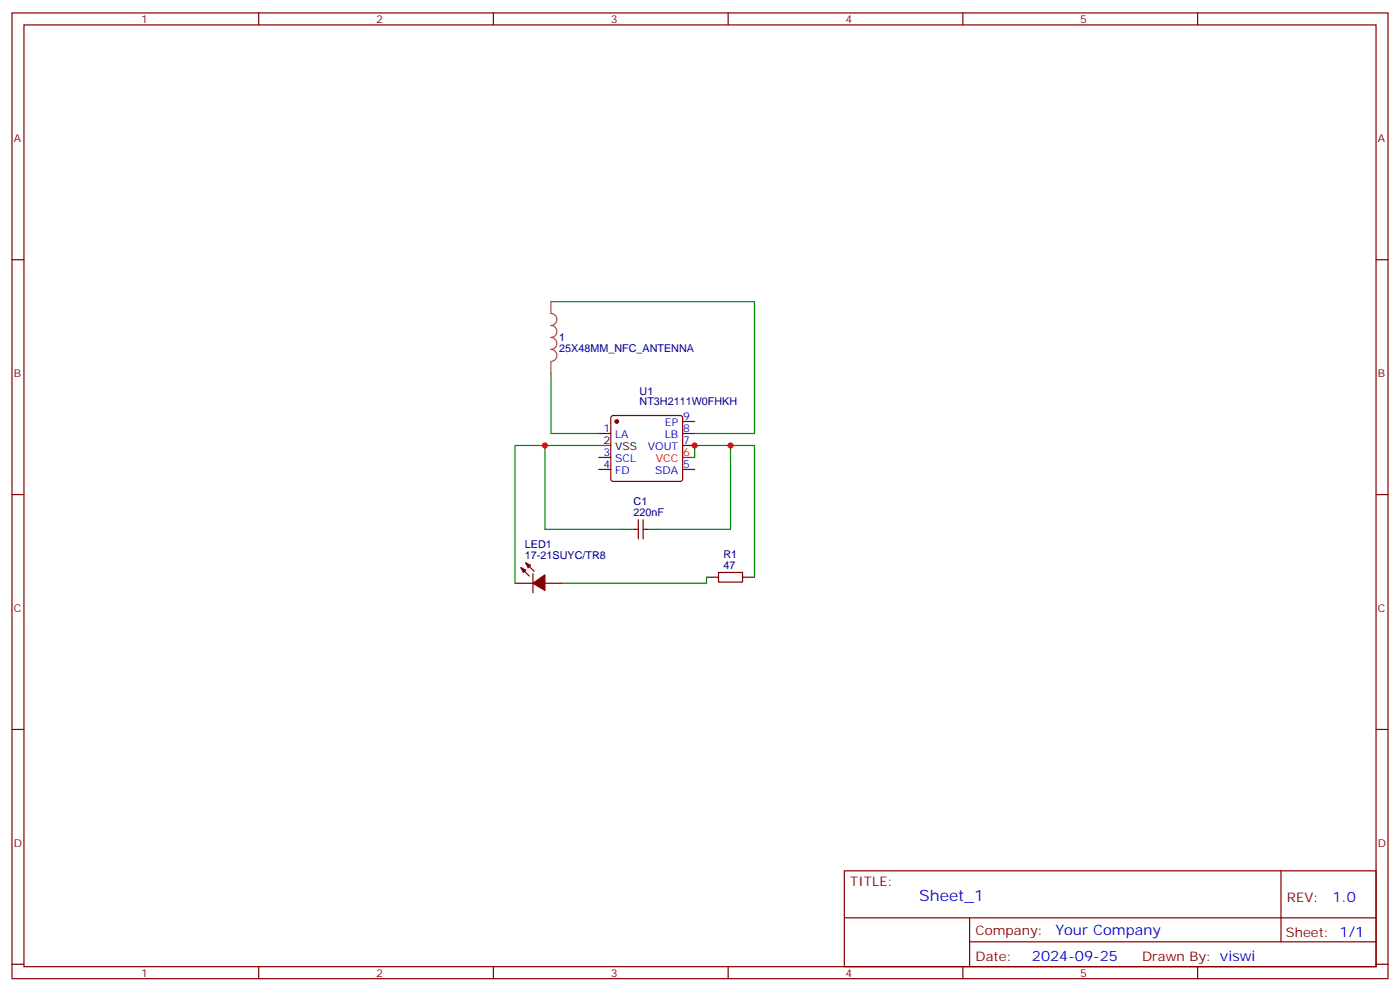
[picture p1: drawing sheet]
<svg xmlns="http://www.w3.org/2000/svg" width="412mm" height="292mm" viewBox="0 0 412 292" stroke-linecap="round" stroke-linejoin="round" font-family="sans-serif">
<g fill="none" stroke="#870000" stroke-width=".35">
<path d="M3.5 3.8h405.4v284.3h-405.4zM7.1 7.3h398.2v277.3h-398.2zM76.2 3.8v3.5M145.3 3.8v3.5M214.5 3.8v3.5M283.6 3.8v3.5M352.8 3.8v3.5M3.5 76.5h3.6M405.3 76.5h3.6M176.4 127.6h3.5M176.4 138.2h3.5M176.4 134.7h3.5"/>
<path d="M180.2 122.5l.4-.2h19.8l.5 .2 .2 .5v18l-.3 .5-.4 .2h-19.8l-.5-.2-.2-.5v-18zM201.1 124.1h3.5M201.1 127.6h3.5M201.1 131.2h3.5M201.1 138.2h3.5M3.5 145.6h3.6M187 155.9h1M188 153v5.7M189.4 153v5.7M189.4 155.9h1.1M405.3 145.6h3.6M151.7 171.7h5.3"/>
<path d="M153.5 167.1l2.4 2.5M154.9 165.7l2.4 2.5M157 168.9v5.7M160.5 171.7h5.3M211.7 168.6h7v2.8h-7zM3.5 214.8h3.6M405.3 214.8h3.6M248.7 256.4h156.6v28.2h-156.6zM377.3 256.4v20.9M248.7 270.2h156.5M285.6 277.3h119.6M285.6 270.2v14.2"/>
<path d="M3.5 283.9h3.6M76.2 284.6v3.5M145.3 284.6v3.5M214.5 284.6v3.5M283.6 284.6v3.5M352.8 284.6v3.5M405.3 283.9h3.6"/>
</g>
<path d="M201.1 134.7h3.5" fill="none" stroke="#f00" stroke-width=".35"/>
<path d="M176.4 131.2h3.5M183.4 155.9h3.6M190.5 155.9h3.5M208.1 170h3.6M218.7 170h3.5" fill="none" stroke="#000" stroke-width=".35"/>
<g fill="#870000" stroke="#870000" stroke-width=".35">
<path d="M153.5 167.1l1.4 .8-.7 .7z"/>
<path d="M154.9 165.7l1.4 .7-.7 .7z"/>
<path d="M157 171.7l3.5-2.4v4.5z"/>
<circle cx="181.7" cy="124.1" r=".53"/>
</g>
<path d="M162.3 88.8v3.5a1.76 1.76 0 0 1 1.7 1.8 1.76 1.76 0 0 1-1.7 1.7 1.76 1.76 0 0 1 1.7 1.8 1.76 1.76 0 0 1-1.7 1.8 1.76 1.76 0 0 1 1.7 1.7 1.76 1.76 0 0 1-1.7 1.8 1.76 1.76 0 0 1 1.7 1.7 1.76 1.76 0 0 1-1.7 1.8M162.3 106.5v3.5" fill="none" stroke="#a64a4a" stroke-width=".35"/>
<path d="M162.3 88.8h59.9v38.8h-17.6M162.3 110v17.6h14.1M160.5 131.2h-8.8v40.5M176.4 131.2h-15.9v24.7h22.9M204.6 134.7v-3.5h10.6v24.7h-21.2M215.2 131.2h7v38.8M208.1 170v1.7h-42.3" fill="none" stroke="#008700" stroke-width=".35"/>
<g fill="#c00">
<circle cx="204.6" cy="131.2" r=".88"/>
<circle cx="215.2" cy="131.2" r=".88"/>
<circle cx="160.5" cy="131.2" r=".88"/>
</g>
<text font-size="4.6" fill="#00f" x="270.8" y="265.4">Sheet_1</text>
<g font-size="4.2" fill="#00f">
<text x="392.5" y="265.7">1.0</text>
<text x="310.9" y="275.2">Your Company</text>
<text x="304" y="283">2024-09-25</text>
</g>
<g font-size="3.9" fill="#800">
<text x="250.5" y="261">TITLE:</text>
<text x="379.1" y="265.7">REV:</text>
<text x="287.4" y="275.2">Company:</text>
<text x="378.7" y="275.8">Sheet: 1/1</text>
<text x="287.4" y="282.9">Date:</text>
<text x="336.4" y="282.9">Drawn By: viswi</text>
</g>
<g font-size="3.2" fill="#800">
<text x="41.6" y="6.8">1</text>
<text x="110.8" y="6.8">2</text>
<text x="179.9" y="6.8">3</text>
<text x="249.1" y="6.8">4</text>
<text x="318.2" y="6.8">5</text>
<text x="4.1" y="41.9">A</text>
<text x="405.9" y="41.9">A</text>
<text x="4.1" y="111.1">B</text>
<text x="405.9" y="111.1">B</text>
<text x="4.1" y="180.2">C</text>
<text x="405.9" y="180.2">C</text>
<text x="4.1" y="249.3">D</text>
<text x="405.9" y="249.3">D</text>
<text x="41.6" y="287.6">1</text>
<text x="110.8" y="287.6">2</text>
<text x="179.9" y="287.6">3</text>
<text x="249.1" y="287.6">4</text>
<text x="318.2" y="287.6">5</text>
</g>
<g font-size="3.2" fill="#000080">
<text x="164.7" y="100.5">1</text>
<text x="164.7" y="103.7">25X48MM_NFC_ANTENNA</text>
<text x="188.4" y="119.4">NT3H2111W0FHKH</text>
<text x="188.4" y="116.2">U1</text>
<text x="186.6" y="148.8">C1</text>
<text x="186.6" y="152">220nF</text>
<text x="154.6" y="161.5">LED1</text>
<text x="154.6" y="164.7">17-21SUYC/TR8</text>
<text x="213.1" y="167.5">47</text>
<text x="213.1" y="164.3">R1</text>
</g>
<g font-size="3.2" fill="#00f">
<text x="195.9" y="125.5">EP</text>
<text x="201.3" y="123.8">9</text>
<text x="177.7" y="127.3">1</text>
<text x="181.2" y="129">LA</text>
<text x="195.8" y="129">LB</text>
<text x="201.3" y="127.3">8</text>
<text x="201.3" y="130.8">7</text>
<text x="177.7" y="137.9">4</text>
<text x="177.7" y="134.3">3</text>
<text x="181.2" y="136.1">SCL</text>
<text x="190.8" y="132.6">VOUT</text>
<text x="201.3" y="137.9">5</text>
<text x="181.2" y="139.6">FD</text>
<text x="193" y="139.6">SDA</text>
</g>
<g font-size="3.2">
<text x="177.7" y="130.8">2</text>
<text x="181.2" y="132.6">VSS</text>
</g>
<g font-size="3.2" fill="#f00">
<text x="193.2" y="136.1">VCC</text>
<text x="201.3" y="134.3">6</text>
</g>
</svg>
